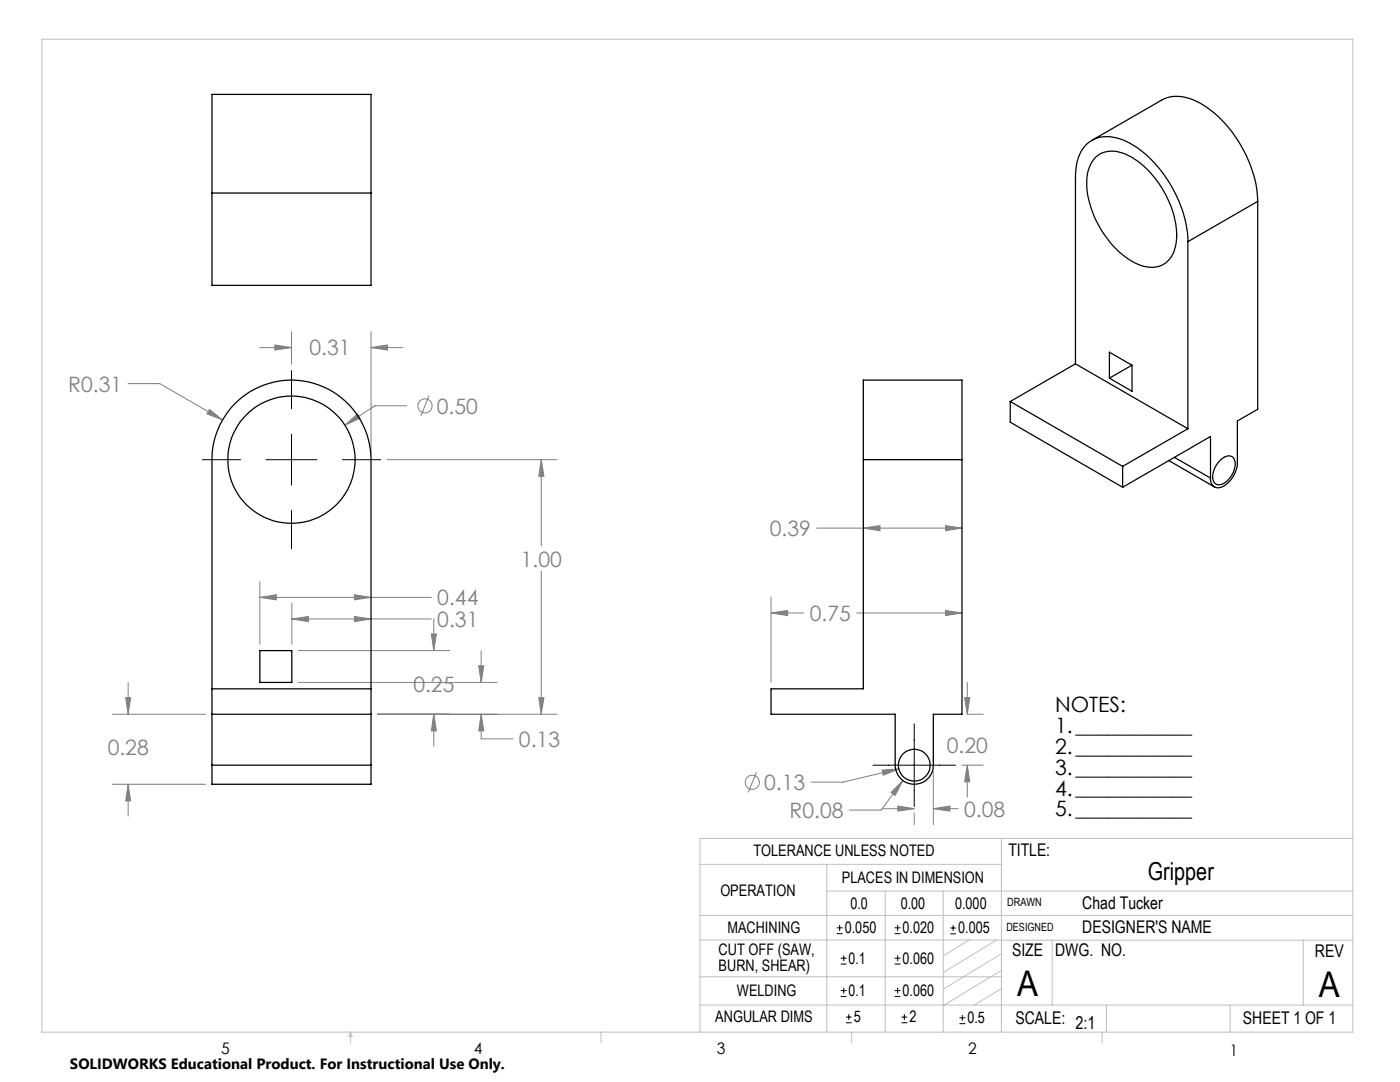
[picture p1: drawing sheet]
<svg xmlns="http://www.w3.org/2000/svg" width="279mm" height="216mm" viewBox="0 0 279 216" stroke-linecap="round" stroke-linejoin="round" font-family="sans-serif">
<g fill="none" stroke="#808080" stroke-width=".2">
<path d="M25.5 76.6h6.4l12.5 7.2M51.8 69.4h6.4M54.9 68.8l3.3 .6-3.3 .4zM58.2 66.2v6.5M74 69.4l3.3-.6v1zM74 66.2v24.3M74 69.4h6.4M85.6 79l-1.6 4M41.8 81.7l2.6 2.1-3.1-1.2zM68.8 84.8l2.5-2.2 .6 .9zM77.2 91.7h34M81.2 81h-6.4l-6 3.8"/>
<path d="M108 91.7l.5 3.3h-1zM108 91.7v17.2M51.9 119.2l3.2-.5v1zM51.9 116v12.6M51.9 119.2h34.2M70.7 118.7l3.3 .5-3.3 .5zM108 114v28.5M153.9 119.1v17.1M163 105.4h29M172.3 105.4l3.3-.5v1zM188.7 104.9l3.3 .5-3.3 .5zM25.1 139.2h1l-.5 3.3z"/>
<path d="M25.6 136.2v6.3M58.2 123.5l3.4-.5v1zM58.2 120.3v8.3M58.2 123.5h27.9M59.5 129.8h30.2M59.5 136.2h39.7M70.7 123l3.3 .5-3.3 .5zM86.1 126.5h1l-.5 3.3zM86.6 123.5v6.3M95.5 132.9h1.1l-.6 3.3zM96 129.8v6.4M107.5 139.2h1l-.5 3.3z"/>
<path d="M153.9 122.3l3.3-.5v1zM153.9 122.3h6.5M171 122.3h21M188.7 121.8l3.3 .5-3.3 .5zM192.5 139.2h1l-.5 3.3zM193 136.2v6.3M22.4 142.5h18.6M22.4 156.5h18.6M25.6 156.5l.5 3.3h-1zM25.6 156.5v6.3M75.3 142.5h35.9M86.6 142.5l.5 3.3h-1z"/>
<path d="M86.6 142.5v6.4M96 142.5l.6 3.3h-1.1zM96 142.5v4.9h6.4M151 154.1l-1.7 4M176 153.7l3.4-.3-3.1 1.3zM179.4 153.4l-11.2 2.7h-6.3M180.2 155.8l-1.6 2.9-.8-.6zM180.2 155.8l-4.3 5.8h-6.4M186.3 154v10.5M192 152.7h4.2M193 152.7l.5 3.3h-1zM193 152.7v6.3"/>
<path d="M193.3 142.5h2.9M176.1 161.4h6.4M179.2 160.8l3.3 .6-3.3 .5zM182.5 162.2v2.3M186.3 161.4l3.3-.6v1.1zM186.3 161.4h4.9"/>
<circle cx="84.8" cy="81" r="1.42"/>
<circle cx="150.1" cy="156.1" r="1.42"/>
</g>
<g fill="none" stroke="#000" stroke-width=".2">
<path d="M58.2 73.9v7.7M40.4 91.7h7.6M53.1 91.7h10.2M58.2 86.6v10.2M68.3 91.7h7.7M58.2 101.9v7.6M174.2 152.7h16.5M182.5 144.4v16.5M167 186.3h1.2M167 185.1h1.2M167.6 184.6v1.1M167.8 198.8h1.1"/>
<path d="M167.8 197.7h1.1M167.8 192.4h1.1M167.8 191.2h1.1M168.4 190.6v1.2M168.4 197.1v1.2M178.5 198.8h1.2M178.5 197.7h1.2M178.5 192.4h1.2M178.5 191.2h1.2M178.5 186.3h1.2M178.5 185.1h1.2M179.1 184.6v1.1"/>
<path d="M179.1 190.6v1.2M179.1 197.1v1.2M189.7 185.2h1.1M189.7 186.3h1.1M190.2 184.6v1.1M168.8 204.1h1.2M168.8 203h1.2M169.4 202.4v1.1M179.9 204.1h1.2M179.9 203h1.2M180.5 202.4v1.1M191.5 204.3h1.2"/>
<path d="M191.5 203.1h1.2M192.1 202.5v1.2"/>
</g>
<g fill="none" stroke="#c0c0c0" stroke-width=".2">
<path d="M8.4 7.8h261.6v198.2h-261.6zM139.7 172.5h60.1M165 177.8h105M165 172.5v33.3M176.7 177.8v28M188.2 177.8v28.2M199.8 167.3v38.7M270 167.3h-130.3v38.7M139.7 182.7h130.3M139.7 187.6h60.2M139.7 194.9h60.1M193.4 187.6l-5.2 3.1"/>
<path d="M198.9 187.6l-10.7 6.5M199.8 187.6h70.2M199.8 197.3l-5.4 3.3M199.8 193.6l-11.6 7.1M199.8 190.3l-11.6 7.1M210 187.6v13M260.1 187.6v13M70 206v2.1M70 206l.3 .8h-.7zM119.9 206v2.1M139.7 200.6h130.3M170 206v2.1"/>
<path d="M220 206v2.1M220.8 200.6v5.4M245.5 200.6v5.4"/>
</g>
<path d="M41.8 81.7l-.5 .9 3.1 1.2zM68.8 84.8l3.1-1.3-.6-.9zM107.5 139.2h1l-.5 3.3zM108 91.7l.5 3.3h-1zM54.9 68.8l3.3 .6-3.3 .4zM74 69.4l3.3-.6v1zM86.1 126.5h1l-.5 3.3zM86.6 142.5l.5 3.3h-1zM51.9 119.2l3.2-.5v1zM70.7 118.7l3.3 .5-3.3 .5zM58.2 123.5l3.4-.5v1zM70.7 123l3.3 .5-3.3 .5zM95.5 132.9h1.1l-.6 3.3zM96 142.5l.6 3.3h-1.1zM25.1 139.2h1l-.5 3.3zM25.6 156.5l.5 3.3h-1zM176 153.7l.3 1 3.1-1.3zM192.5 139.2h1l-.5 3.3zM193 152.7l.5 3.3h-1zM186.3 161.4l3.3-.6v1.1zM179.2 160.8l3.3 .6-3.3 .5zM180.2 155.8l-2.4 2.3 .8 .6zM188.7 121.8l3.3 .5-3.3 .5zM153.9 122.3l3.3-.5v1zM172.3 105.4l3.3-.5v1zM188.7 104.9l3.3 .5-3.3 .5z" fill="#808080"/>
<g fill="none" stroke="#000" stroke-width=".25">
<path d="M42.3 18.8h31.7v38.1h-31.7zM42.3 38.5h31.7M217.9 28l13.9-8a7.7 7.7 0 0 1 7.6 .5 24.7 24.7 0 0 1 11.6 19.7M218.7 31.4a5.6 5.6 0 0 1 6.5-.4 19.4 19.4 0 0 1 9.6 16.7 5.8 5.8 0 0 1-3.1 5.3 7.5 7.5 0 0 1-7.1-1.7 19.9 19.9 0 0 1-7.7-15.5 7.1 7.1 0 0 1 1.8-4.4zM237.1 48.2a24.7 24.7 0 0 0-11.6-19.6 7.6 7.6 0 0 0-7.7-.5 7.2 7.2 0 0 0-3.1 6.3l-.1 38.2M237.1 48.2v37.3M251 40.2v41.5l-4.1 2.3v8.3a5.6 5.6 0 0 1-3.3 5 1.56 1.56 0 0 1-2-1.9M251 40.2l-13.9 8M214.6 72.6l22.5 12.9M214.6 72.6l-13 7.5M221.4 70.3l4.5 2.6v5.2l-4.5-2.6zM225.9 72.9l-4.5 2.6"/>
<path d="M172.3 91.7v45.7h-18.4v5.1h24.7v10.2a3.8 3.8 0 0 0 3.9 3.8 3.8 3.8 0 0 0 3.8-3.8v-10.2h5.7v-50.8M172.3 91.7v-15.9h19.7v15.9M172.3 91.7h19.7M201.6 80.1l22.4 13M201.6 80.1v4.1l22.4 13M224 93.1v4.1M233.3 91.9l9.1 5.3M234.4 91.3l7.2 4.1M237.1 85.5l-13.1 7.6M241.6 95.4v-8.3l-17.6 10.1M243.6 91.7a1.83 1.83 0 0 1 2.6-.3 4 4 0 0 1-1.3 4.6 1.83 1.83 0 0 1-2.5 .3 4 4 0 0 1 1.2-4.6zM42.3 137.4h31.7"/>
<path d="M51.9 129.8h6.3v6.4h-6.3zM42.3 152.7v-61a15.9 15.9 0 0 1 15.9-15.9 15.9 15.9 0 0 1 15.8 15.9v61M42.3 152.7v3.8h31.7v-3.8M42.3 142.5h31.7M42.3 152.7h31.7"/>
<circle cx="58.2" cy="91.7" r="12.7"/>
<circle cx="182.5" cy="152.7" r="3.2"/>
</g>
<g font-size="7.1">
<text x="203" y="198.7">A</text>
<text x="263.2" y="198.9">A</text>
</g>
<text font-size="4.9" x="229.1" y="175.7">Gripper</text>
<g font-size="4.2" fill="#808080">
<text x="61.8" y="70.9">0.31</text>
<text x="13.6" y="78.2">R0.31</text>
<text x="87.2" y="82.5">0.50</text>
<text x="153.6" y="107">0.39</text>
<text x="103.9" y="113">1.00</text>
<text x="87.3" y="120.8">0.44</text>
<text x="87.3" y="125.1">0.31</text>
<text x="161.6" y="123.9">0.75</text>
<text x="82.5" y="138.1">0.25</text>
<text x="103.6" y="149">0.13</text>
<text x="21.5" y="150.6">0.28</text>
<text x="188.9" y="150.2">0.20</text>
<text x="152.5" y="157.6">0.13</text>
<text x="157.6" y="163.2">R0.08</text>
<text x="192.4" y="162.9">0.08</text>
</g>
<g font-size="4.2">
<text x="210.6" y="142">NOTES:</text>
<text x="210.6" y="146.2">1.___________</text>
<text x="210.6" y="150.4">2.___________</text>
<text x="210.6" y="154.6">3.___________</text>
<text x="210.6" y="158.7">4.___________</text>
<text x="210.6" y="162.9">5.___________</text>
</g>
<g font-size="3.5">
<text x="201.2" y="170.7">TITLE:</text>
<text x="216" y="181.4">Chad Tucker</text>
<text x="202" y="190.8">SIZE</text>
<text x="210.6" y="190.8">DWG. NO.</text>
<text x="216" y="186.2">DESIGNER'S NAME</text>
<text x="262.4" y="190.9">REV</text>
<text x="202.7" y="204.4">SCALE:</text>
<text x="214.6" y="205.4">2:1</text>
<text x="248.1" y="204.4">SHEET 1 OF 1</text>
</g>
<g font-size="3.2">
<text x="150.4" y="170.8">TOLERANCE UNLESS NOTED</text>
<text x="143.8" y="178.9">OPERATION</text>
<text x="168" y="176.2">PLACES IN DIMENSION</text>
<text x="169.7" y="181.4">0.0</text>
<text x="179.8" y="181.4">0.00</text>
<text x="190.6" y="181.4">0.000</text>
<text x="143.4" y="190.5">CUT OFF (SAW,</text>
<text x="145.2" y="186.2">MACHINING</text>
<text x="168.6" y="186.2">0.050</text>
<text x="180.1" y="186.2">0.020</text>
<text x="191.2" y="186.2">0.005</text>
<text x="143.4" y="193.7">BURN, SHEAR)</text>
<text x="169.4" y="192.3">0.1</text>
<text x="180.1" y="192.3">0.060</text>
<text x="147.1" y="198.7">WELDING</text>
<text x="169.4" y="198.7">0.1</text>
<text x="180.1" y="198.7">0.060</text>
<text x="142.8" y="204">ANGULAR DIMS</text>
<text x="170.4" y="204">5</text>
<text x="181.5" y="204">2</text>
<text x="193.1" y="204.2">0.5</text>
<text x="44.2" y="210.4">5</text>
<text x="94.6" y="210.3">4</text>
<text x="143.1" y="210.4">3</text>
<text x="193.2" y="210.3">2</text>
<text x="245.4" y="210.6">1</text>
</g>
<text font-size="3" x="14" y="213.3">SOLIDWORKS Educational Product. For Instructional Use Only.</text>
<g font-size="2.3">
<text x="200.8" y="185.7">DESIGNED</text>
<text x="201" y="180.9">DRAWN</text>
</g>
</svg>
